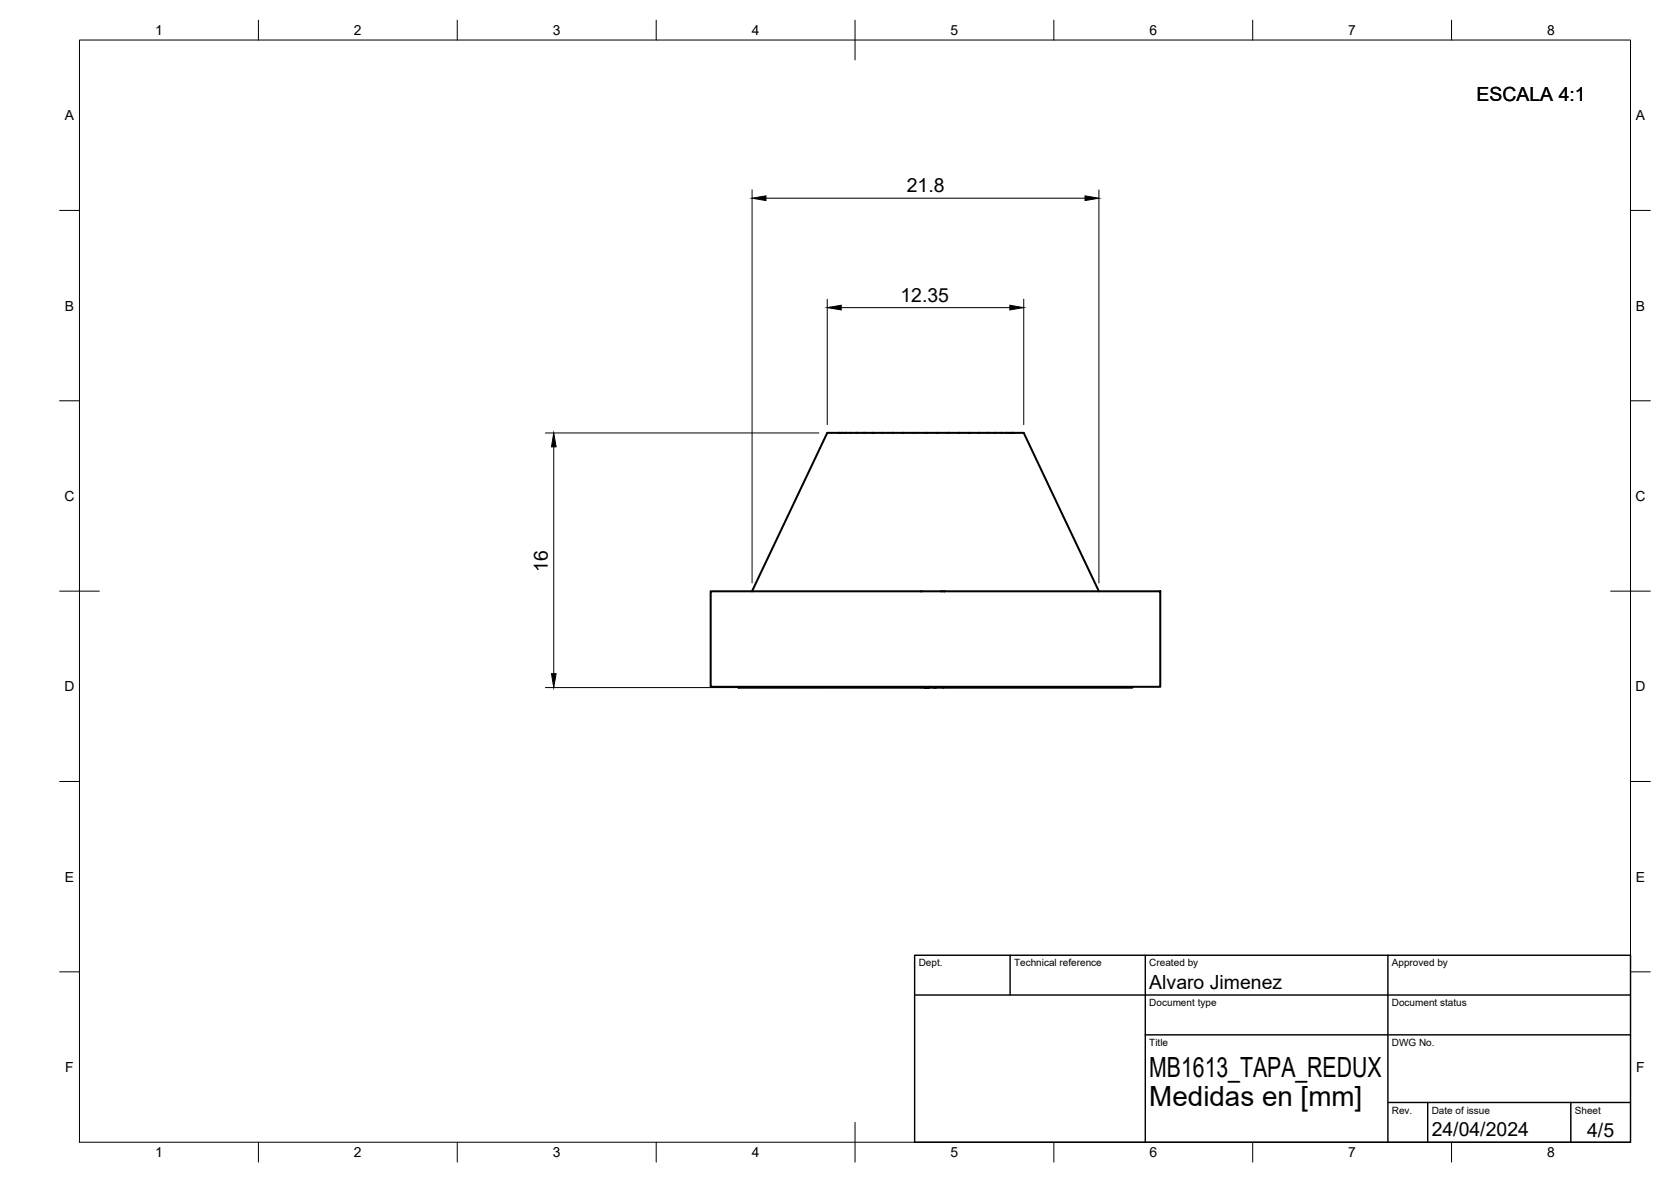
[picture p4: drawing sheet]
<svg xmlns="http://www.w3.org/2000/svg" width="420mm" height="297mm" viewBox="0 0 420 297" stroke-linecap="round" stroke-linejoin="round" font-family="sans-serif">
<!-- layer: Visible -->
<path d="M229.8 108.8h.1M178.7 148.6h113v24h-113zM189.1 148.6l18.9-39.8h49.4l18.9 39.8M185.7 172.6v.2h45.8v-.2M231.5 172.8h.8M231.7 172.6l.6 .1M233.5 172.8h-1.2v-.1l4.9 .1M236.6 172.6l.3 .1M237 172.7l.2 .1M284.8 172.6v.2h-47.6" fill="none" stroke="#000" stroke-width=".51"/>
<g fill="#000">
<circle cx="211" cy="108.8" r=".25"/>
<circle cx="211.5" cy="108.8" r=".25"/>
<circle cx="212.4" cy="108.8" r=".25"/>
<circle cx="213.7" cy="108.8" r=".25"/>
<circle cx="215.3" cy="108.8" r=".25"/>
<circle cx="217.2" cy="108.8" r=".25"/>
<circle cx="219.4" cy="108.8" r=".25"/>
<circle cx="221.7" cy="108.8" r=".25"/>
<circle cx="224.3" cy="108.8" r=".25"/>
<circle cx="227" cy="108.8" r=".25"/>
<circle cx="232.7" cy="108.8" r=".25"/>
<circle cx="235.6" cy="108.8" r=".25"/>
<circle cx="238.4" cy="108.8" r=".25"/>
<circle cx="241.1" cy="108.8" r=".25"/>
<circle cx="243.6" cy="108.8" r=".25"/>
<circle cx="246" cy="108.8" r=".25"/>
<circle cx="248.2" cy="108.8" r=".25"/>
<circle cx="250.1" cy="108.8" r=".25"/>
<circle cx="251.7" cy="108.8" r=".25"/>
<circle cx="252.9" cy="108.8" r=".25"/>
<circle cx="253.9" cy="108.8" r=".25"/>
<circle cx="254.4" cy="108.8" r=".25"/>
<circle cx="254.6" cy="108.8" r=".25"/>
<circle cx="231.5" cy="148.6" r=".25"/>
<circle cx="236.6" cy="148.6" r=".25"/>
<circle cx="237.3" cy="148.6" r=".25"/>
<circle cx="233.8" cy="172.6" r=".25"/>
<circle cx="234.8" cy="172.8" r=".25"/>
<circle cx="235.1" cy="172.8" r=".25"/>
</g>
<!-- layer: BORDER -->
<g fill="none" stroke="#000" stroke-width=".25">
<path d="M20 10.1h390v276.9h-390zM65 5.1v5M115 5.1v5M165 5.1v5M215 5.1v10M265 5.1v5M315 5.1v5M365 5.1v5M15 52.9h5M410 52.9h5M15 100.7h5M410 100.7h5"/>
<path d="M15 148.6h10M405 148.6h10M15 196.4h5M410 196.4h5M15 244.2h5M410 244.2h5M65 287v5M115 287v5M165 287v5M215 282.1v9.9M265 287v5M315 287v5"/>
<path d="M365 287v5"/>
</g>
<!-- layer: TITLEBLOCK -->
<path d="M230 240.1h180v46.9h-180zM230 250h180M254 240.1v9.9M288 240.1v46.9M349 240.1v46.9M288 260.1h122M349 277.1h61M359 277.1v9.9M395 277.1v9.9" fill="none" stroke="#000" stroke-width=".36"/>
<!-- layer: FD_Dimensions -->
<path d="M189.1 47.7v98.8M192.6 49.8h80.2M276.3 47.7v98.8M208 75.2v31.5M211.5 77.3h42.4M257.4 75.2v31.5M137.1 108.8h68.8M139.2 112.3v57M137.1 172.8h69.4" fill="none" stroke="#000" stroke-width=".25"/>
<path d="M189.1 49.8l3.5-.6v1.2zM272.8 49.2l3.5 .6-3.5 .6zM208 77.3l3.5-.6v1.2zM253.9 76.7l3.5 .6-3.5 .6zM139.2 108.8l.6 3.5h-1.1zM138.7 169.3h1.1l-.6 3.5z" fill="#000" stroke="#000" stroke-width=".25"/>
<g font-size="7">
<text x="289" y="270.6">MB1613_TAPA_REDUX</text>
<text x="289" y="278.1">Medidas en [mm]</text>
</g>
<g font-size="4.9">
<text x="371.3" y="25.3">ESCALA 4:1</text>
<text x="228" y="48.4">21.8</text>
<text x="226.4" y="75.8">12.35</text>
<text x="137.8" y="143.7" transform="rotate(-90 137.8 143.7)">16</text>
<text x="289" y="248.5">Alvaro Jimenez</text>
<text x="360" y="285.5">24/04/2024</text>
<text x="399.1" y="285.7">4/5</text>
</g>
<g font-size="3.5">
<text x="39" y="8.8">1</text>
<text x="89" y="8.8">2</text>
<text x="139" y="8.8">3</text>
<text x="189" y="8.8">4</text>
<text x="239" y="8.8">5</text>
<text x="289" y="8.8">6</text>
<text x="339" y="8.8">7</text>
<text x="389" y="8.8">8</text>
<text x="16.3" y="30.2">A</text>
<text x="411.3" y="30.2">A</text>
<text x="16.3" y="78">B</text>
<text x="411.3" y="78">B</text>
<text x="16.2" y="125.9">C</text>
<text x="411.2" y="125.9">C</text>
<text x="16.2" y="173.7">D</text>
<text x="411.2" y="173.7">D</text>
<text x="16.3" y="221.6">E</text>
<text x="411.3" y="221.6">E</text>
<text x="16.4" y="269.4">F</text>
<text x="411.4" y="269.4">F</text>
<text x="39" y="290.8">1</text>
<text x="89" y="290.8">2</text>
<text x="139" y="290.8">3</text>
<text x="189" y="290.8">4</text>
<text x="239" y="290.8">5</text>
<text x="289" y="290.8">6</text>
<text x="339" y="290.8">7</text>
<text x="389" y="290.8">8</text>
</g>
<g font-size="2.5">
<text x="231" y="242.9">Dept.</text>
<text x="255" y="242.9">Technical reference</text>
<text x="289" y="242.9">Created by</text>
<text x="350" y="242.9">Approved by</text>
<text x="289" y="252.8">Document type</text>
<text x="350" y="252.8">Document status</text>
<text x="289" y="262.9">Title</text>
<text x="350" y="262.9">DWG No.</text>
<text x="350" y="279.9">Rev.</text>
<text x="360" y="279.9">Date of issue</text>
<text x="396" y="279.9">Sheet</text>
</g>
</svg>
